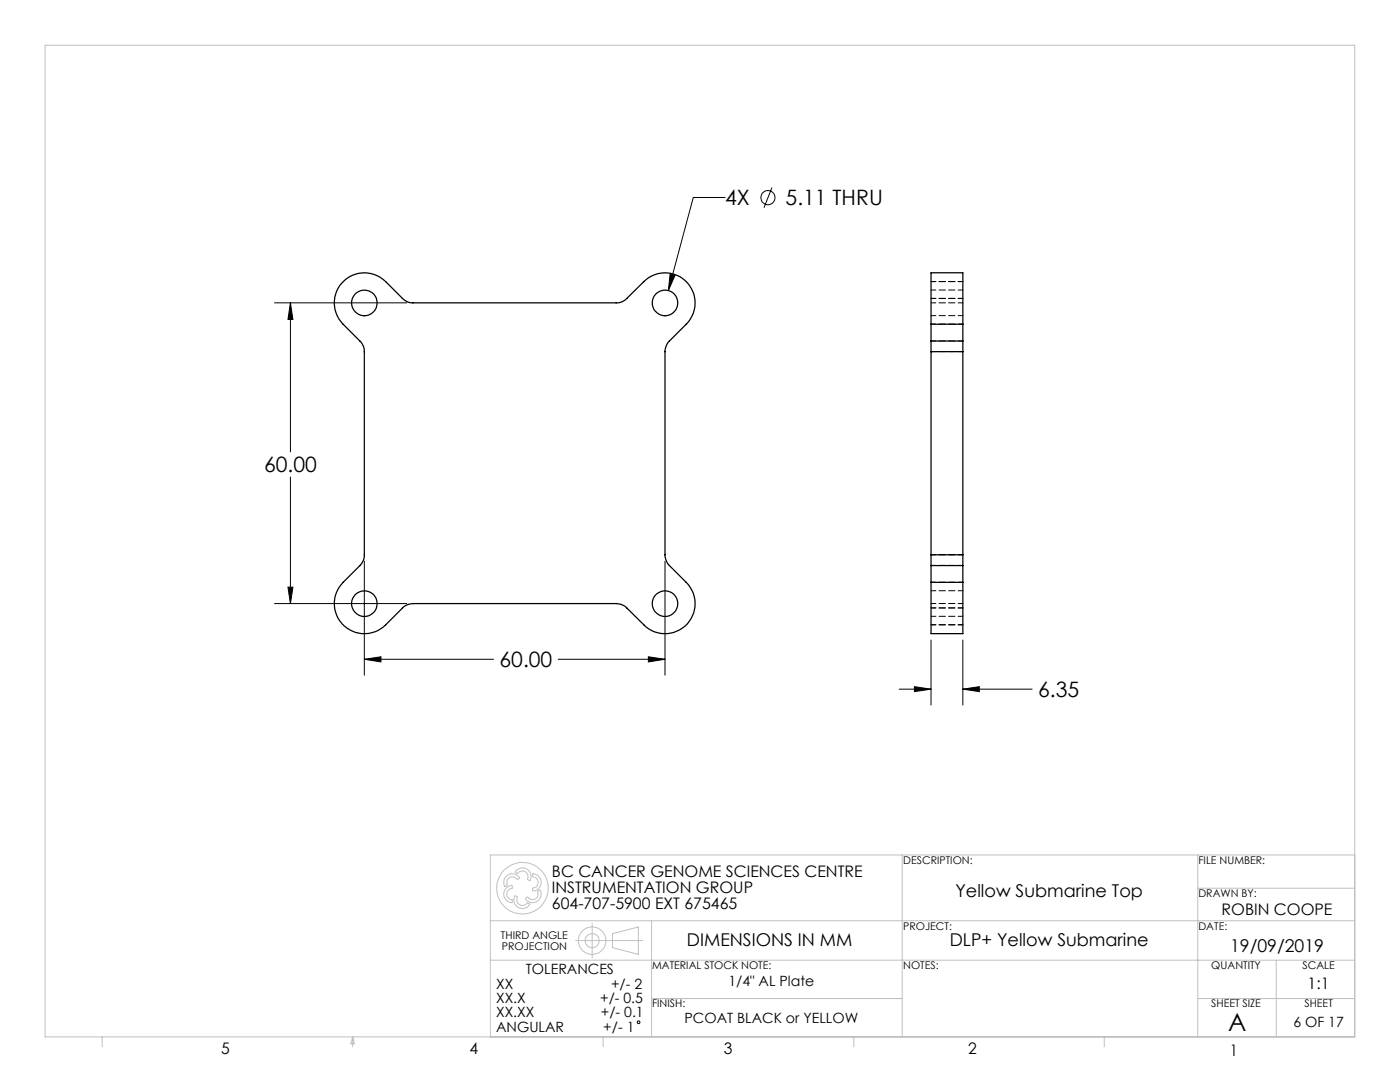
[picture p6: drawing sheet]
<svg xmlns="http://www.w3.org/2000/svg" width="279mm" height="216mm" viewBox="0 0 279 216" stroke-linecap="round" stroke-linejoin="round" font-family="sans-serif">
<g fill="none" stroke="#000" stroke-width=".2">
<path d="M144.7 39.4h-6.3l-5 18.6M154.1 37.4l-1.6 4.1M133.7 54.6l1 .3-1.3 3.1zM54.8 60.4h26.4M58 60.4l.5 3.3h-1zM58 60.4v29.8M58 95.2v25.2M57.5 117.2h1l-.5 3.2zM72.7 112v22.7M132.7 112v22.7M54.8 120.4h26.4M72.7 131.6l3.3-.5v1z"/>
<path d="M72.7 131.6h25.8M111.4 131.6h21.3M129.4 131.1l3.3 .5-3.3 .5zM179.5 137.5h6.3M182.5 137l3.3 .5-3.3 .5zM185.8 127.7v13M192.2 137.5l3.2-.5v1zM192.2 127.7v13M192.2 137.5h13.8"/>
<circle cx="153.2" cy="39.4" r="1.41"/>
<circle cx="127.4" cy="204" r=".27"/>
</g>
<g fill="none" stroke="#c0c0c0" stroke-width=".2">
<path d="M9 9h261.4v197.9h-261.4zM101 174.9a1.61 1.61 0 0 1 2.6 .4l-.3 .2a1.18 1.18 0 0 0-1.6-.4 1.18 1.18 0 0 0-.5 1.5l-.3 .3a1.34 1.34 0 0 1 .1-2zM101.1 177.1l.3-.2a.53 .53 0 0 1 .8-.1v.4a1.2 1.2 0 0 0-1.1 1.2 1.2 1.2 0 0 0 1.1 1.2v.4a1.54 1.54 0 0 1-1.6-2.1zM102.8 178.8l.4 .2a1.21 1.21 0 0 0 .5 1.5 1.21 1.21 0 0 0 1.6-.3l.4 .2a1.71 1.71 0 0 1-2.3 .7 1.71 1.71 0 0 1-.6-2.3zM102.9 173.8a1.68 1.68 0 0 1 2.3-.3 1.68 1.68 0 0 1 .5 2.2l-.4-.2a1.18 1.18 0 0 0-.5-1.6 1.18 1.18 0 0 0-1.6 .4l-.4-.2zM104.9 179.2l.3-.2a1.17 1.17 0 0 0 1.5 .4 1.17 1.17 0 0 0 .7-1.3l-.1-.3 .4-.2a1.56 1.56 0 0 1-.8 2.4 1.5 1.5 0 0 1-2-.8zM106.3 174.4a1.65 1.65 0 0 1 1.6 1.1 1.65 1.65 0 0 1-.5 1.8l-.3 .3a.56 .56 0 0 1-.8 .1v-.4a1.2 1.2 0 0 0 1.1-1.2 1.2 1.2 0 0 0-1.1-1.2zM180.1 170.6v36.3M239 177.2h31.4M239 170.6v36.3M270.4 170.6h-172.5v36.3M97.9 183.7h172.5"/>
<path d="M97.9 191.6h172.5M114.9 187.7h13.4M118.2 184.3v6.8M122.2 186.3l5.2-1.3v5.4l-5.2-1.3zM130 199.2h50.1M130 183.7v23.2M239 199.2h31.4M254.7 191.6v15.3M20.4 206.9v2M70.4 206.9v2M70.4 206.9l.3 1.4h-.7zM120.4 206.9v2"/>
<path d="M170.4 206.9v2M220.4 206.9v2"/>
<circle cx="104.3" cy="177.2" r="5.2"/>
<circle cx="118.2" cy="187.7" r="2.73"/>
<circle cx="118.2" cy="187.7" r="1.4"/>
</g>
<path d="M72.7 131.6l3.3-.5v1zM129.4 131.1l3.3 .5-3.3 .5zM57.5 117.2h1l-.5 3.2zM58 60.4l.5 3.3h-1zM133.7 54.6l-.3 3.4 1.3-3.1zM182.5 137l3.3 .5-3.3 .5zM192.2 137.5l3.2-.5v1z" fill="#000"/>
<g fill="none" stroke="#000" stroke-width=".25">
<path d="M68.7 56a6 6 0 0 1 8.3 .2l3.3 3.3a2.73 2.73 0 0 0 2.1 .9h40.6a2.73 2.73 0 0 0 2.1-.9l3.4-3.3a6 6 0 0 1 8.5 0 6 6 0 0 1-.1 8.5l-3.3 3.4a3.3 3.3 0 0 0-.9 2.1v40.5a3.3 3.3 0 0 0 .9 2.2l3.3 3.3a6 6 0 0 1 .1 8.5 6 6 0 0 1-8.5 0l-3.4-3.4a3.1 3.1 0 0 0-2.1-.9h-40.6a3.1 3.1 0 0 0-2.1 .9l-3.3 3.4a6 6 0 0 1-8.5 0 6 6 0 0 1 0-8.5l3.3-3.3a2.88 2.88 0 0 0 .9-2.2v-40.5a2.87 2.87 0 0 0-.9-2.1l-3.3-3.4a6 6 0 0 1 .2-8.7zM185.8 64.7v-10.3h6.4v10.3M185.8 68.1v2.1M185.8 64.7h6.4M185.8 64.7v3.4M185.8 70.2v40.5M185.8 68.1h6.4M185.8 70.2h6.4M192.2 68.1v2.1M192.2 64.7v3.4M192.2 70.2v40.5M185.8 116.2v10.2h6.4v-10.2"/>
<path d="M185.8 110.7v2.2M185.8 116.2h6.4M185.8 112.9h6.4M185.8 112.9v3.3M185.8 110.7h6.4M192.2 110.7v2.2M192.2 112.9v3.3"/>
<circle cx="72.7" cy="60.4" r="2.56"/>
<circle cx="132.7" cy="60.4" r="2.56"/>
<circle cx="72.7" cy="120.5" r="2.56"/>
<circle cx="132.7" cy="120.5" r="2.56"/>
</g>
<g fill="none" stroke="#000" stroke-width=".2" stroke-dasharray="1.3 .6" stroke-dashoffset=".3">
<path d="M185.8 59.5h6.4M192.2 56.2h-6.4M192.2 59.5h-6.4M192.2 57.9h-6.4M185.8 60.4h6.4M185.8 70.2h6.4M185.8 63h6.4M192.2 64.7h-6.4M192.2 68h-6.4M185.8 112.8h6.4M192.2 116.2h-6.4M192.2 110.7h-6.4"/>
<path d="M192.2 117.9h-6.4M185.8 121.3h6.4M185.8 123h6.4M192.2 124.7h-6.4M192.2 120.4h-6.4M192.2 121.3h-6.4"/>
</g>
<text font-size="4.9" x="245.1" y="205.7">A</text>
<g font-size="4.2">
<text x="144.7" y="41">4X</text>
<text x="156.8" y="41">5.11 THRU</text>
<text x="52.7" y="94.3">60.00</text>
<text x="99.7" y="133.1">60.00</text>
<text x="207.2" y="139.1">6.35</text>
</g>
<g font-size="3.5">
<text x="190.7" y="179">Yellow Submarine Top</text>
<text x="137.1" y="188.9">DIMENSIONS IN MM</text>
<text x="189.5" y="188.9">DLP+ Yellow Submarine</text>
<text x="245.5" y="189.9">19/09/2019</text>
</g>
<g font-size="3.2">
<text x="110.1" y="175">BC CANCER GENOME SCIENCES CENTRE</text>
<text x="110.1" y="178.1">INSTRUMENTATION GROUP</text>
<text x="110.1" y="181.3">604-707-5900 EXT 675465</text>
<text x="243.8" y="182.6">ROBIN COOPE</text>
<text x="261" y="197.3">1:1</text>
<text x="44.2" y="210.4">5</text>
<text x="93.7" y="210.4">4</text>
<text x="144.5" y="210.3">3</text>
<text x="193.2" y="210.3">2</text>
<text x="245.4" y="210.6">1</text>
</g>
<g font-size="2.8">
<text x="99" y="197.4">XX</text>
<text x="105" y="194.4">TOLERANCES</text>
<text x="122" y="197.4">+/- 2</text>
<text x="145.4" y="196.8">1/4&quot; AL Plate</text>
<text x="99" y="200.2">XX.X</text>
<text x="99" y="203">XX.XX</text>
<text x="119.8" y="200.2">+/- 0.5</text>
<text x="119.9" y="203">+/- 0.1</text>
<text x="99" y="205.8">ANGULAR</text>
<text x="120.4" y="205.8">+/- 1</text>
<text x="136.6" y="204">PCOAT BLACK or YELLOW</text>
<text x="258.1" y="204.8">6 OF 17</text>
</g>
<g font-size="2.1">
<text x="180.3" y="172.4">DESCRIPTION:</text>
<text x="239.2" y="172.4">FILE NUMBER:</text>
<text x="239.2" y="179">DRAWN BY:</text>
<text x="180.3" y="185.5">PROJECT:</text>
<text x="239.2" y="185.5">DATE:</text>
<text x="100" y="187.4">THIRD ANGLE</text>
<text x="100.1" y="189.5">PROJECTION</text>
<text x="130.1" y="193.4">MATERIAL STOCK NOTE:</text>
<text x="180.3" y="193.4">NOTES:</text>
<text x="241.7" y="193.4">QUANTITY</text>
<text x="259.9" y="193.4">SCALE</text>
<text x="130.1" y="201">FINISH:</text>
<text x="241.7" y="201">SHEET SIZE</text>
<text x="260.3" y="201">SHEET</text>
</g>
</svg>
